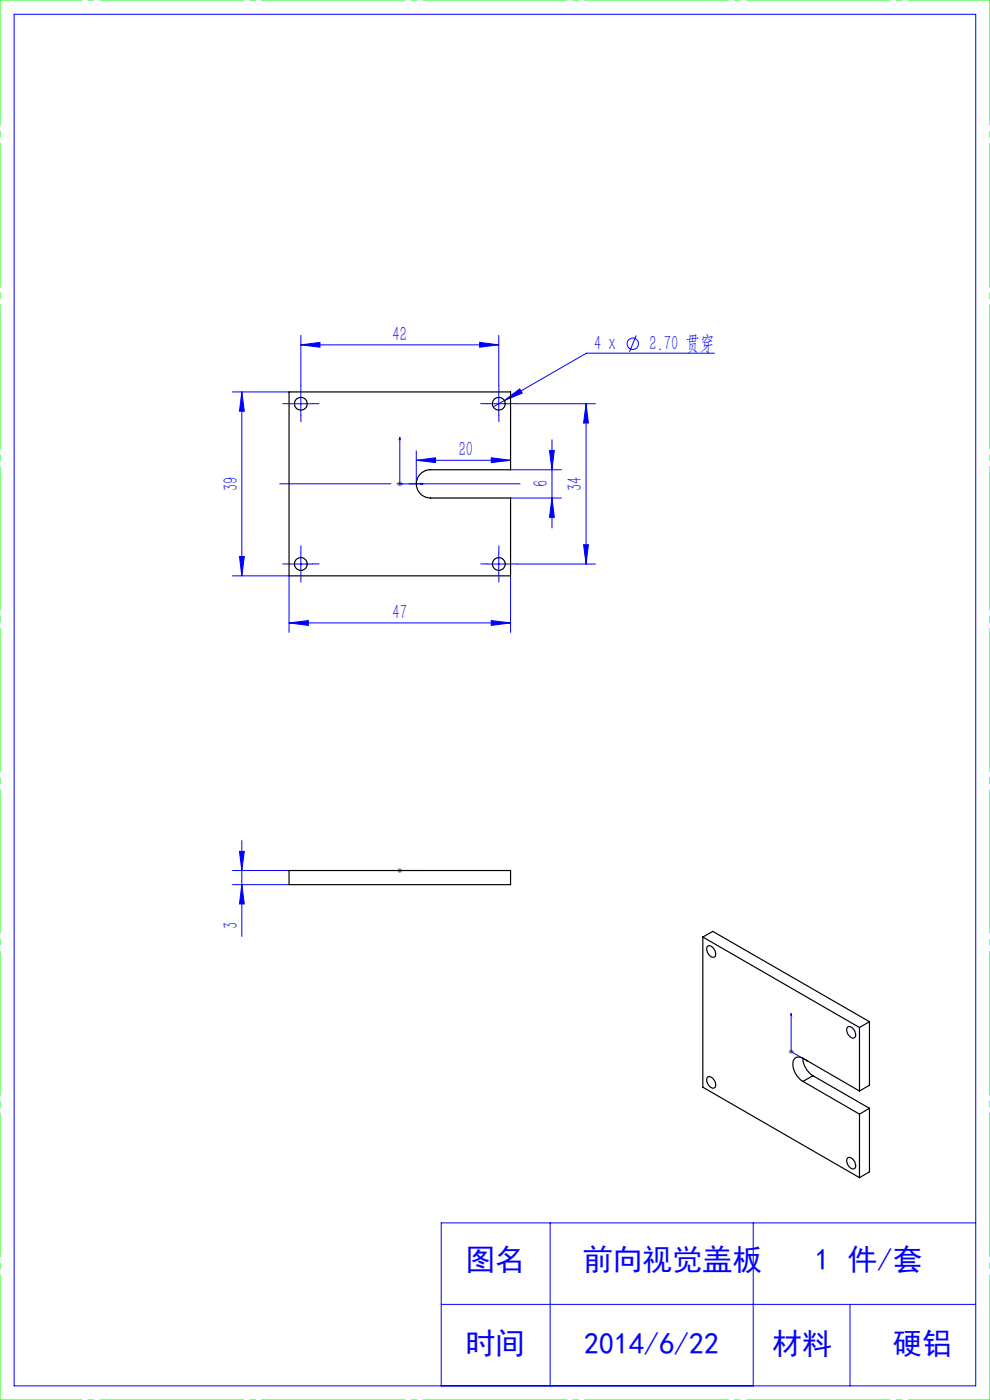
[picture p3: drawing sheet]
<svg xmlns="http://www.w3.org/2000/svg" width="210mm" height="297mm" viewBox="0 0 210 297" stroke-linecap="round" stroke-linejoin="round" font-family="sans-serif">
<g fill="none" stroke="#00f" stroke-width=".21">
<path d="M3 3h204v291h-204zM63.8 73.2l4.1-.6v1.1zM63.8 71.2v10.6M63.8 73.2h42M101.7 72.6l4.1 .6-4.1 .5zM105.8 71.2v10.6M134.9 71.2l-1.4 3.4M151.6 74.9h-27.2l-19.8 11.4M49.3 83.1h12M51.3 83.1l.5 4.1h-1zM51.3 83.1v39.1M61.3 85.7h5"/>
<path d="M63.8 83.1v5.1M84.8 92.8l.1 .5h-.2zM84.8 92.8v9.9h4.9M88.3 97.6l4.1-.5v1zM88.3 95.6v7.1M88.3 97.6h20M103.3 85.7h5M104.2 97.1l4.1 .5-4.1 .5zM105.8 83.1v5.1M107 85l3.2-2.5 .6 .9zM108.3 99.7h10.8M109.6 85.7h16.7"/>
<path d="M116.6 95.6h1l-.5 4.1zM117.1 93.3v18.7M124.3 85.7l.5 4h-1zM124.3 85.7v34M50.8 118.1h1l-.5 4.1zM61.3 119.7h5M63.8 117.2v5M89.3 102.5l.4 .2-.4 .1zM103.3 119.7h5M105.8 117.2v5M108.3 105.7h10.8M109.6 119.7h16.7"/>
<path d="M117.1 105.7l.5 4h-1zM123.8 115.6h1l-.5 4.1zM49.3 122.2h12v12M61.3 132.1l4.1-.4v1zM61.3 132.1h47M104.2 131.7l4.1 .4-4.1 .6zM108.3 122.2v12M51.3 178.3v20.3M49.3 184.7h12M49.3 187.7h12M50.8 180.6h1l-.5 4.1zM51.3 187.7l.5 4.1h-1z"/>
<path d="M84.7 184.7h.2zM84.8 184.7h.1M84.8 184.7h4.9M89.7 184.7h-.4h.4M167.8 215l.1 .5-.2-.1zM167.8 215v8.1l3.5 2M171 224.8l.3 .3-.3-.1zM116.7 259.4v34.6M159.8 259.4v34.6M207 259.4h-113.4v34.6M93.6 276.7h113.4M180.3 276.7v17.3"/>
<circle cx="134.2" cy="72.9" r="1.2"/>
</g>
<path d="M84.3 102.7h1M84.5 102.3l.7 .7M84.8 102.2v.9M85.2 102.3l-.7 .7M84.3 184.7h1M84.5 184.3l.7 .7M84.8 184.2v1M85.2 184.3l-.7 .7M167.3 223.1h1M167.5 222.7l.7 .7M167.8 222.6v1M168.2 222.7l-.7 .7" fill="none" stroke="#808080" stroke-width=".21"/>
<g fill="none" stroke="#00f" stroke-width=".21" stroke-dasharray="30.5 1.3 1.3 1.3">
<path d="M61.3 85.6h-1.3M63.8 83.1v-1.3M63.8 88.1v1.4M66.3 85.6h1.4M103.3 85.6h-1.3M105.8 83.1v-1.3M105.8 88.1v1.4M108.3 85.6h1.4M61.3 119.6h-1.3M63.8 117.1v-1.3M66.3 119.6h1.4M103.3 119.6h-1.3"/>
<path d="M105.8 117.1v-1.3M108.3 119.6h1.4M63.8 122.1v1.4M105.8 122.1v1.4"/>
</g>
<path d="M110.3 102.6h-51" fill="none" stroke="#00f" stroke-width=".21" stroke-dasharray="30.5 1.3 1.3 1.3" stroke-dashoffset="6.9"/>
<path d="M0 0h210M0 297h210" fill="none" stroke="#0f0" stroke-width=".21" stroke-dasharray="30.5 1.3 1.3 1.3" stroke-dashoffset="13.1"/>
<path d="M210 0v297M0 297v-297" fill="none" stroke="#0f0" stroke-width=".21" stroke-dasharray="30.5 1.3 1.3 1.3" stroke-dashoffset="3.9"/>
<g fill="#00f">
<path d="M89.3 102.5l.4 .2-.4 .1zM84.8 92.8l.1 .5h-.2z"/>
<path d="M171 224.8l.3 .3-.3-.1zM167.8 215l.1 .5-.2-.1z"/>
<path d="M89.3 184.7h.4zM84.7 184.7h.2z"/>
<path d="M101.7 72.6l4.1 .6-4.1 .5zM63.8 73.2l4.1-.6v1.1z"/>
<path d="M61.3 132.1l4.1-.4v1zM104.2 131.7l4.1 .4-4.1 .6zM107 85l3.8-1.6-.6-.9z"/>
<path d="M51.3 187.7l.5 4.1h-1zM50.8 180.6h1l-.5 4.1z"/>
<path d="M117.1 105.7l.5 4h-1zM116.6 95.6h1l-.5 4.1z"/>
<path d="M51.3 83.1l.5 4.1h-1zM50.8 118.1h1l-.5 4.1zM124.3 85.7l.5 4h-1zM123.8 115.6h1l-.5 4.1z"/>
<path d="M88.3 97.6l4.1-.5v1zM104.2 97.1l4.1 .5-4.1 .5z"/>
</g>
<g fill="none" stroke="#000" stroke-width=".25">
<path d="M61.3 83.1h47v16.6h-17a3 3 0 0 0-3 3 3 3 0 0 0 3 3h17v16.5h-47zM61.3 184.7h47v3h-47zM149.1 198.8l33.2 19.2M149.1 198.8l2.1-1.2 33.2 19.1M149.1 198.8v31.8l33.2 19.2M150.1 200.8a1.37 1.37 0 0 1 1.7 1.4 .69 .69 0 0 1-.4 .9 .69 .69 0 0 1-.9-.4 1.6 1.6 0 0 1-.4-1.9zM179.8 217.9a1.37 1.37 0 0 1 1.7 1.5 .69 .69 0 0 1-.4 .8 .69 .69 0 0 1-.9-.4 1.6 1.6 0 0 1-.4-1.9zM182.3 218v13.5M184.4 216.7l-2.1 1.3M184.4 216.7v13.5l-2.1 1.3M150.1 228.5a1.37 1.37 0 0 1 1.7 1.5 .69 .69 0 0 1-.4 .8 .69 .69 0 0 1-.9-.4 1.6 1.6 0 0 1-.4-1.9zM170.3 224.5a1.36 1.36 0 0 0-1.6 0 1.36 1.36 0 0 0-.5 1.6 4.7 4.7 0 0 0 2.1 3.3"/>
<path d="M170.3 224.5a4.7 4.7 0 0 0 2.1 3.7M170.3 229.4l12 7M170.3 224.5l12 7M172.4 228.2l-2.1 1.2M172.4 228.2l12 6.9M182.3 236.4v13.4M184.4 235.1v13.5l-2.1 1.2M184.4 235.1l-2.1 1.3M179.8 245.7a1.37 1.37 0 0 1 1.7 1.4 .69 .69 0 0 1-.4 .9 .69 .69 0 0 1-.9-.4 1.6 1.6 0 0 1-.4-1.9z"/>
<circle cx="63.8" cy="85.7" r="1.34"/>
<circle cx="105.8" cy="85.7" r="1.36"/>
<circle cx="63.8" cy="119.7" r="1.34"/>
<circle cx="105.8" cy="119.7" r="1.36"/>
</g>
<g font-size="6.3" fill="#00f">
<text x="98.7" y="269.5">图名</text>
<text x="123.6" y="269.5">前向视觉盖板</text>
<text x="172.8" y="269.5">1 件/套</text>
<text x="98.7" y="287.3">时间</text>
<text x="123.9" y="287.3">2014/6/22</text>
<text x="163.8" y="287.3">材料</text>
<text x="189.3" y="287.3">硬铝</text>
</g>
<g font-size="4.4" fill="#00f">
<text x="83.3" y="72.3">42</text>
<text x="126" y="74.2">4 x</text>
<text x="137.8" y="74.2">2.70 贯穿</text>
<text x="97.3" y="96.7">20</text>
<text x="50.5" y="104.2" transform="rotate(-90 50.5 104.2)">39</text>
<text x="116.2" y="103.4" transform="rotate(-90 116.2 103.4)">6</text>
<text x="123.5" y="104.2" transform="rotate(-90 123.5 104.2)">34</text>
<text x="83.3" y="131.3">47</text>
<text x="50.5" y="197.1" transform="rotate(-90 50.5 197.1)">3</text>
</g>
</svg>
